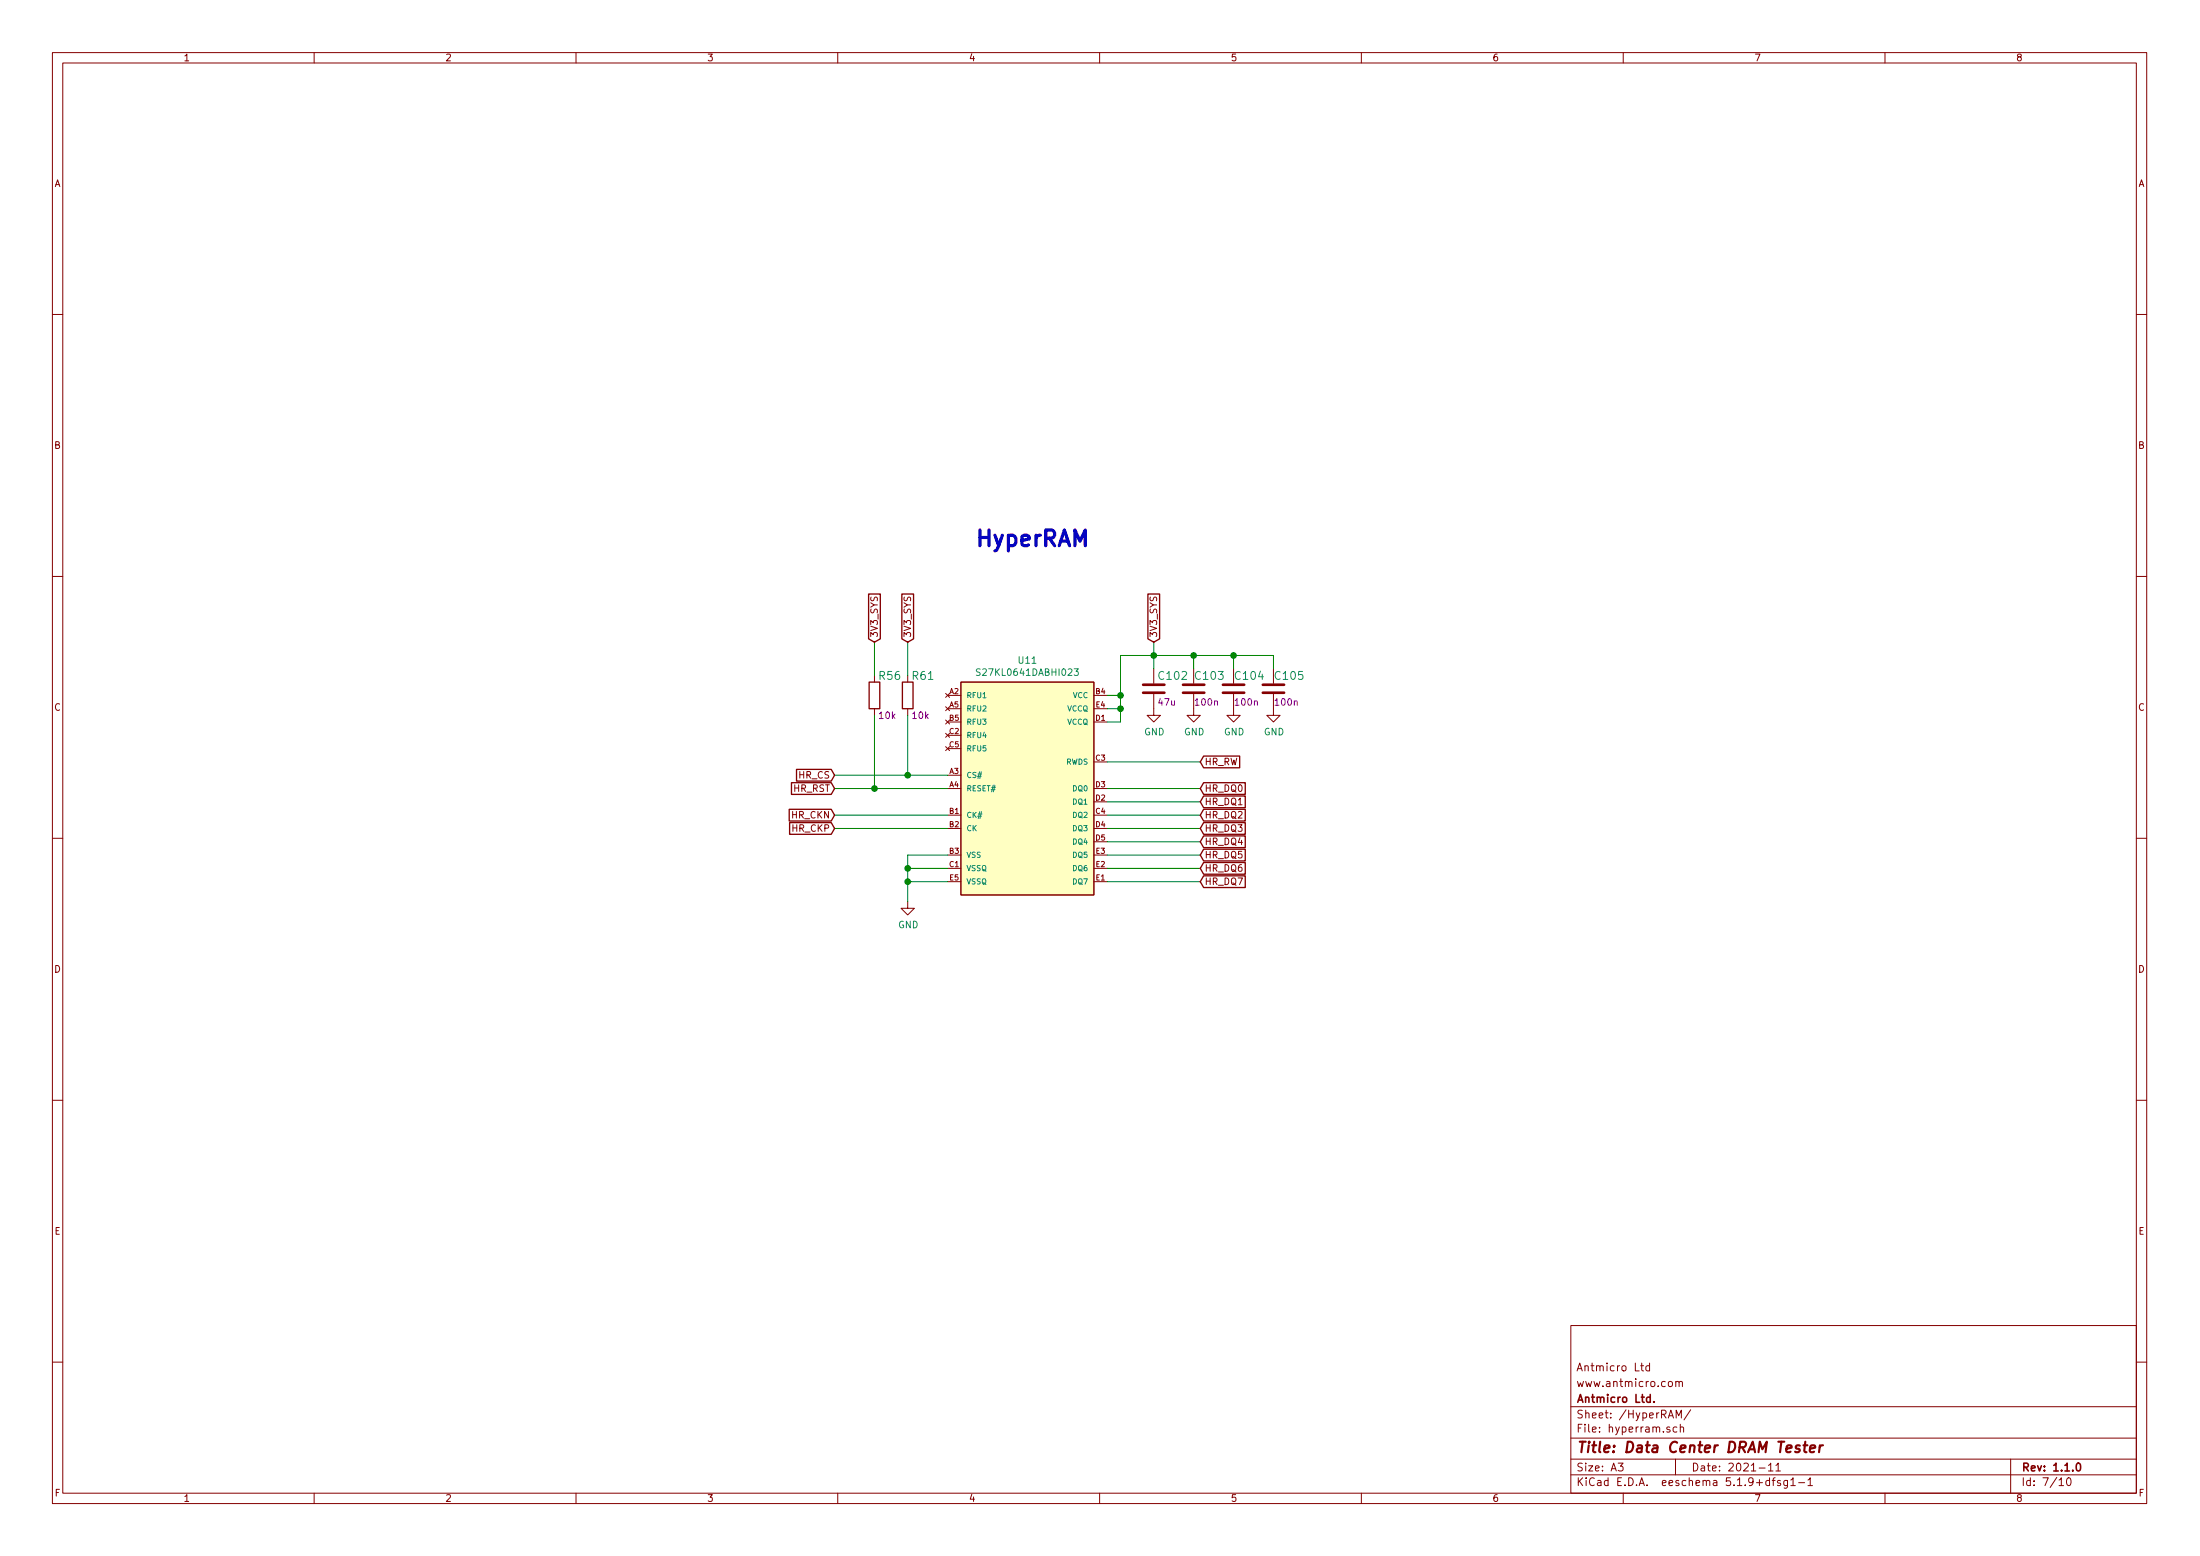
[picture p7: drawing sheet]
<svg xmlns="http://www.w3.org/2000/svg" width="420mm" height="297mm" viewBox="0 0 420 297" stroke-linecap="round" stroke-linejoin="round" font-family="sans-serif">
<g fill="none" stroke="#840000" stroke-width=".19">
<path d="M10 10h400v277h-400zM12 12h396v273.1h-396zM60 10v2M110 10v2M160 10v2M210 10v2M260 10v2M310 10v2M360 10v2M10 60h2M408 60h2M10 110h2"/>
<path d="M408 110h2M167 128.9v1.3M167 135.3v1.3M173.4 128.9v1.3M173.4 135.3v1.3M180.6 137.5l.8 .7M180.6 140l.8 .8M180.6 132.4l.8 .7M180.6 134.9l.8 .8M181 132.8h2.5M181 137.8h2.5M181 135.3h2.5"/>
<path d="M181.4 137.5l-.8 .7M181.4 140l-.8 .8M181.4 132.4l-.8 .7M181.4 134.9l-.8 .8M183.5 130.2h25.4v40.7h-25.4zM188.6 134h.1M208.9 132.8h2.6M208.9 137.8h2.6M208.9 135.3h2.6M220.3 132.5v4.1h1.3l-1.3 1.2-1.2-1.2h1.2M220.3 127.7v2.8M228 132.5v4.1h1.2l-1.2 1.2-1.3-1.2h1.3"/>
<path d="M235.6 132.5v4.1h1.3l-1.3 1.2-1.3-1.2h1.3M243.2 132.5v4.1h1.3l-1.3 1.2-1.3-1.2h1.3M180.6 142.5l.8 .8M181 140.4h2.5M181 155.6h2.5M181 142.9h2.5M181 150.5h2.5M181 158.2h2.5M181 148h2.5M181.4 142.5l-.8 .8M208.9 145.5h2.6M208.9 155.6h2.6"/>
<path d="M208.9 153.1h2.6M208.9 150.5h2.6M208.9 158.2h2.6M10 160h2M173.4 172.1v1.3h1.2l-1.2 1.3-1.3-1.3h1.3M181 163.2h2.5M181 165.8h2.5M181 168.3h2.5M192.4 170.9h.1M208.9 163.2h2.6M208.9 165.8h2.6M208.9 160.7h2.6"/>
<path d="M208.9 168.3h2.6M408 160h2M10 210h2M408 210h2M300 253h108v32.1h-108zM10 260h2M300 278.5h108M300 274.5h108M300 268.5h108M309 279.3h1l-.5 .6 .4 .1v.7l-.2 .1-.7-.1M313.3 260.7h.6M313.5 260.2v1.3l.4 .2"/>
<path d="M315 260.8l-.4-.1-.3 .3 .1 .6 .2 .1 .4-.1M315 260.2v1.5M318.7 263.8l.2-.1 .4 .1v.8l-.2 .1-.4-.1zM318.9 272.5a.37 .37 0 0 0-.6 .1l.1 .2 .5 .2 .1 .1-.3 .3-.4-.1M320 278.5v3M320 263.8l.2-.1 .4 .1 .1 .9M320 263.7v1M320.1 270.7v-1.5l.5 1.1 .5-1.1v1.5M320.2 272.5l-.4-.1-.3 .3 .1 .6 .2 .1 .4-.1M320.7 263.9a.34 .34 0 0 1 .3-.2 .34 .34 0 0 1 .3 .2v.8M320.9 272.5h.1a.37 .37 0 0 1 .5 .1v.8M320.9 271.9v1.5"/>
<path d="M322.9 269.1l-1.3 2M337.7 279.7l.5-.4v1.5M339.2 279.7l.4-.4v1.5M384 278.5v6.6M408 260h2M60 285.1v1.9M110 285.1v1.9M160 285.1v1.9M210 285.1v1.9M260 285.1v1.9M300 281.5h108M310 285.1v1.9"/>
<path d="M336 280.2h1.1M337.7 280.8h.9M337.9 282.7l-.4-.1-.3 .3 .1 .6 .2 .1 .4-.1M337.9 282.1v1.5M338.5 282.6h.5M339 282.1l-.3 .2v1.3M339.2 280.8h.8M340 282.7l-.4-.1-.2 .2 .1 .2 .5 .2v.3h-.6M341.4 282.6v1.2l-.3 .3-.4-.1M341.4 282.7l-.5-.1-.2 .3 .1 .6h.6M342 282.5l.4-.4v1.5M342 283.6h.9"/>
<path d="M343.5 283h1.2M345.3 282.5l.4-.4v1.5M345.3 283.6h.9M360 285.1v1.9M393.2 282.5l.5-.4v1.5M393.2 283.6h.9M394.8 282.3l.2-.2a.86 .86 0 0 1 .2 1.5 .79 .79 0 0 1-.4-1.3z"/>
</g>
<path d="M315.2 266.8l-.5-.1-.2 .3 .1 .6h.6M315.2 266.2v1.5M315.9 267.6v.1M396.6 279.5l.4-.2a.94 .94 0 0 1 0 1.5l-.4-.3-.1-.6z" fill="none" stroke="#840000" stroke-width=".3"/>
<path d="M343.7 276a.49 .49 0 0 0-.7 .3v.2l.5 .1 .2 .2-.3 .4-.6-.1M344.4 275.9h.8M344.8 275.2l-.2 1.7 .1 .2 .3 .1M345.7 276.6l1-.2-.1-.4-.6-.1-.3 .3v.9l.2 .1 .6-.1M347.6 275.9l-.2 1.3M348.2 275.9a.55 .55 0 0 0-.7 .4" fill="none" stroke="#840000" stroke-width=".41"/>
<path d="M183.5 130.2h25.4v40.7h-25.4z" fill="#ffffc2" stroke="#ffffc2" stroke-width=".19"/>
<path d="M187.2 127.7h-.5l-.2 .1v.2l.1 .2 .5 .2 .1 .3-.3 .2h-.4M205.2 127.7h.7l-.4 .5 .4 .1v.4l-.2 .2-.5-.1" fill="none" stroke="#008484" stroke-width=".19"/>
<path d="M218.3 132.2h4.1M218.3 130.7h4.1M225.9 132.2h4.1M225.9 130.7h4.1M233.6 132.2h4M233.6 130.7h4M241.2 132.2h4M241.2 130.7h4" fill="none" stroke="#840000" stroke-width=".51"/>
<g fill="none" stroke="#840000" stroke-width=".25">
<path d="M165.9 113.4h2.2v8.6l-1.1 .6-1.1-.6zM172.2 113.4h2.3v8.6l-1.1 .6-1.2-.6zM219.2 113.4h2.3v8.6l-1.2 .6-1.1-.6zM166 130.2h2v5.1h-2zM172.3 130.2h2.1v5.1h-2.1zM150.7 154.5h8l.7 1.1-.7 1.1h-8zM150.8 157h7.9l.7 1.2-.7 1.1h-7.9zM151.2 149.4h7.5l.7 1.1-.7 1.1h-7.5zM152.1 146.9h6.6l.7 1.1-.7 1.1h-6.6zM229.9 159.6h7.9v2.2h-7.9l-.7-1.1zM229.9 157h7.9v2.3h-7.9l-.7-1.1zM229.9 154.5h7.9v2.2h-7.9l-.7-1.1z"/>
<path d="M229.9 152h7.9v2.2h-7.9l-.7-1.1zM229.9 144.3h6.9v2.3h-6.9l-.7-1.1zM229.9 149.4h7.9v2.2h-7.9l-.7-1.1zM229.9 164.7h7.9v2.2h-7.9l-.7-1.1zM229.9 167.2h7.9v2.2h-7.9l-.7-1.1zM229.9 162.1h7.9v2.2h-7.9l-.7-1.1z"/>
</g>
<g fill="none" stroke="#008400" stroke-width=".19">
<path d="M167 122.6v6.3M167 136.6v13.9M173.4 122.6v6.3M173.4 136.6v11.4M211.5 135.3h2.5M211.5 132.8h2.5M220.3 122.6v5.1M228 125.1v2.6M235.6 125.1v2.6M243.2 127.7v-2.6h-29.2v12.7h-2.5M159.4 148h21.6M159.4 150.5h21.6"/>
<path d="M159.4 155.6h21.6M159.4 158.2h21.6M211.5 150.5h17.7M211.5 155.6h17.7M211.5 158.2h17.7M211.5 153.1h17.7M211.5 145.5h17.7M173.4 165.8h7.6M173.4 168.3h7.6M181 163.2h-7.6v8.9M211.5 160.7h17.7M211.5 163.2h17.7"/>
<path d="M211.5 165.8h17.7M211.5 168.3h17.7"/>
</g>
<g fill="#008400" stroke="#008400" stroke-width=".25">
<circle cx="220.3" cy="125.1" r=".51"/>
<circle cx="214" cy="135.3" r=".51"/>
<circle cx="228" cy="125.1" r=".51"/>
<circle cx="214" cy="132.8" r=".51"/>
<circle cx="173.4" cy="148" r=".51"/>
<circle cx="167" cy="150.5" r=".51"/>
<circle cx="235.6" cy="125.1" r=".51"/>
<circle cx="173.4" cy="165.8" r=".51"/>
<circle cx="173.4" cy="168.3" r=".51"/>
</g>
<text font-size="4.2" fill="#0000c2" x="186.1" y="104.3">HyperRAM</text>
<text font-size="2.8" fill="#840000" x="301" y="277.3">Title: Data Center DRAM Tester</text>
<g font-size="2.1" fill="#008484">
<text x="168" y="129.8">R56</text>
<text x="174.3" y="129.8">R61</text>
<text x="221.4" y="129.8">C102</text>
<text x="228.4" y="129.8">C103</text>
<text x="236" y="129.8">C104</text>
<text x="243.7" y="129.8">C105</text>
</g>
<g font-size="2.1" fill="#840000">
<text x="301" y="261.8">Antmicro Ltd</text>
<text x="301" y="267.8">Antmicro Ltd.</text>
<text x="301" y="264.8">www.antmicro.com</text>
<text x="301" y="273.5">File: hyperram.sch</text>
<text x="301" y="270.8">Sheet: /HyperRAM/</text>
<text x="301" y="280.9">Size: A3</text>
<text x="323" y="280.9">Date: 2021-11</text>
<text x="386" y="280.9">Rev: 1.1.0</text>
<text x="301" y="283.7">KiCad E.D.A. eeschema 5.1.9+dfsg1-1</text>
<text x="386" y="283.7">Id: 7/10</text>
</g>
<g font-size="1.8" fill="#840000">
<text x="35" y="11.7">1</text>
<text x="85" y="11.7">2</text>
<text x="135" y="11.7">3</text>
<text x="185" y="11.7">4</text>
<text x="235" y="11.7">5</text>
<text x="285" y="11.7">6</text>
<text x="335" y="11.7">7</text>
<text x="385" y="11.7">8</text>
<text x="10.4" y="35.7">A</text>
<text x="408.4" y="35.7">A</text>
<text x="10.4" y="85.7">B</text>
<text x="408.4" y="85.7">B</text>
<text x="167.6" y="121.8" transform="rotate(-90 167.6 121.8)">3V3_SYS</text>
<text x="174" y="121.8" transform="rotate(-90 174 121.8)">3V3_SYS</text>
<text x="221" y="121.8" transform="rotate(-90 221 121.8)">3V3_SYS</text>
<text x="10.4" y="135.7">C</text>
<text x="408.4" y="135.7">C</text>
<text x="152.6" y="148.6">HR_CS</text>
<text x="230" y="146.1">HR_RW</text>
<text x="151.5" y="151.2">HR_RST</text>
<text x="230" y="153.7">HR_DQ1</text>
<text x="230" y="151.2">HR_DQ0</text>
<text x="151.2" y="156.2">HR_CKN</text>
<text x="151.3" y="158.8">HR_CKP</text>
<text x="230" y="161.3">HR_DQ4</text>
<text x="230" y="158.8">HR_DQ3</text>
<text x="230" y="156.2">HR_DQ2</text>
<text x="230" y="166.4">HR_DQ6</text>
<text x="230" y="163.9">HR_DQ5</text>
<text x="230" y="168.9">HR_DQ7</text>
<text x="10.4" y="185.7">D</text>
<text x="408.4" y="185.7">D</text>
<text x="10.4" y="235.7">E</text>
<text x="408.4" y="235.7">E</text>
<text x="10.5" y="285.7">F</text>
<text x="35" y="286.7">1</text>
<text x="85" y="286.7">2</text>
<text x="135" y="286.7">3</text>
<text x="185" y="286.7">4</text>
<text x="235" y="286.7">5</text>
<text x="285" y="286.7">6</text>
<text x="335" y="286.7">7</text>
<text x="385" y="286.7">8</text>
<text x="408.5" y="285.7">F</text>
</g>
<g font-size="1.8" fill="#008484">
<text x="187.2" y="129">S27KL0641DABHI023</text>
<text x="194.6" y="126.7">U11</text>
<text x="218.5" y="140.4">GND</text>
<text x="226.1" y="140.4">GND</text>
<text x="233.8" y="140.4">GND</text>
<text x="241.4" y="140.4">GND</text>
<text x="171.5" y="177.2">GND</text>
</g>
<g font-size="1.8" fill="#840084">
<text x="168" y="137.2">10k</text>
<text x="174.3" y="137.2">10k</text>
<text x="221.3" y="134.7">47u</text>
<text x="228.4" y="134.7">100n</text>
<text x="236" y="134.7">100n</text>
<text x="243.7" y="134.7">100n</text>
</g>
<g font-size="1.4" fill="#840000">
<text x="181.4" y="137.6">B5</text>
<text x="181.4" y="132.5">A2</text>
<text x="181.4" y="135">A5</text>
<text x="209.3" y="132.5">B4</text>
<text x="209.3" y="137.6">D1</text>
<text x="209.3" y="135">E4</text>
<text x="181.4" y="140.1">C2</text>
<text x="181.4" y="142.7">C5</text>
<text x="181.4" y="147.7">A3</text>
<text x="209.3" y="145.2">C3</text>
<text x="181.4" y="150.3">A4</text>
<text x="181.4" y="155.4">B1</text>
<text x="209.3" y="155.4">C4</text>
<text x="209.3" y="152.8">D2</text>
<text x="209.3" y="150.3">D3</text>
<text x="181.4" y="157.9">B2</text>
<text x="209.3" y="157.9">D4</text>
<text x="209.3" y="160.4">D5</text>
<text x="181.4" y="163">B3</text>
<text x="181.4" y="165.5">C1</text>
<text x="209.3" y="165.5">E2</text>
<text x="209.3" y="163">E3</text>
<text x="181.4" y="168.1">E5</text>
<text x="209.3" y="168.1">E1</text>
</g>
<g font-size="1.4" fill="#008484">
<text x="184.5" y="133.3">RFU1</text>
<text x="184.5" y="135.8">RFU2</text>
<text x="203.8" y="135.8">VCCQ</text>
<text x="204.9" y="133.3">VCC</text>
<text x="184.5" y="138.3">RFU3</text>
<text x="184.5" y="140.9">RFU4</text>
<text x="184.5" y="143.4">RFU5</text>
<text x="203.8" y="138.3">VCCQ</text>
<text x="184.5" y="148.5">CS#</text>
<text x="203.6" y="146">RWDS</text>
<text x="184.5" y="151">RESET#</text>
<text x="205" y="153.6">DQ1</text>
<text x="205" y="151">DQ0</text>
<text x="184.5" y="156.1">CK#</text>
<text x="184.5" y="158.7">CK</text>
<text x="205" y="156.1">DQ2</text>
<text x="205" y="158.7">DQ3</text>
<text x="205" y="161.2">DQ4</text>
<text x="184.5" y="163.7">VSS</text>
<text x="184.5" y="166.3">VSSQ</text>
<text x="205" y="166.3">DQ6</text>
<text x="205" y="163.7">DQ5</text>
<text x="184.5" y="168.8">VSSQ</text>
<text x="205" y="168.8">DQ7</text>
</g>
</svg>
